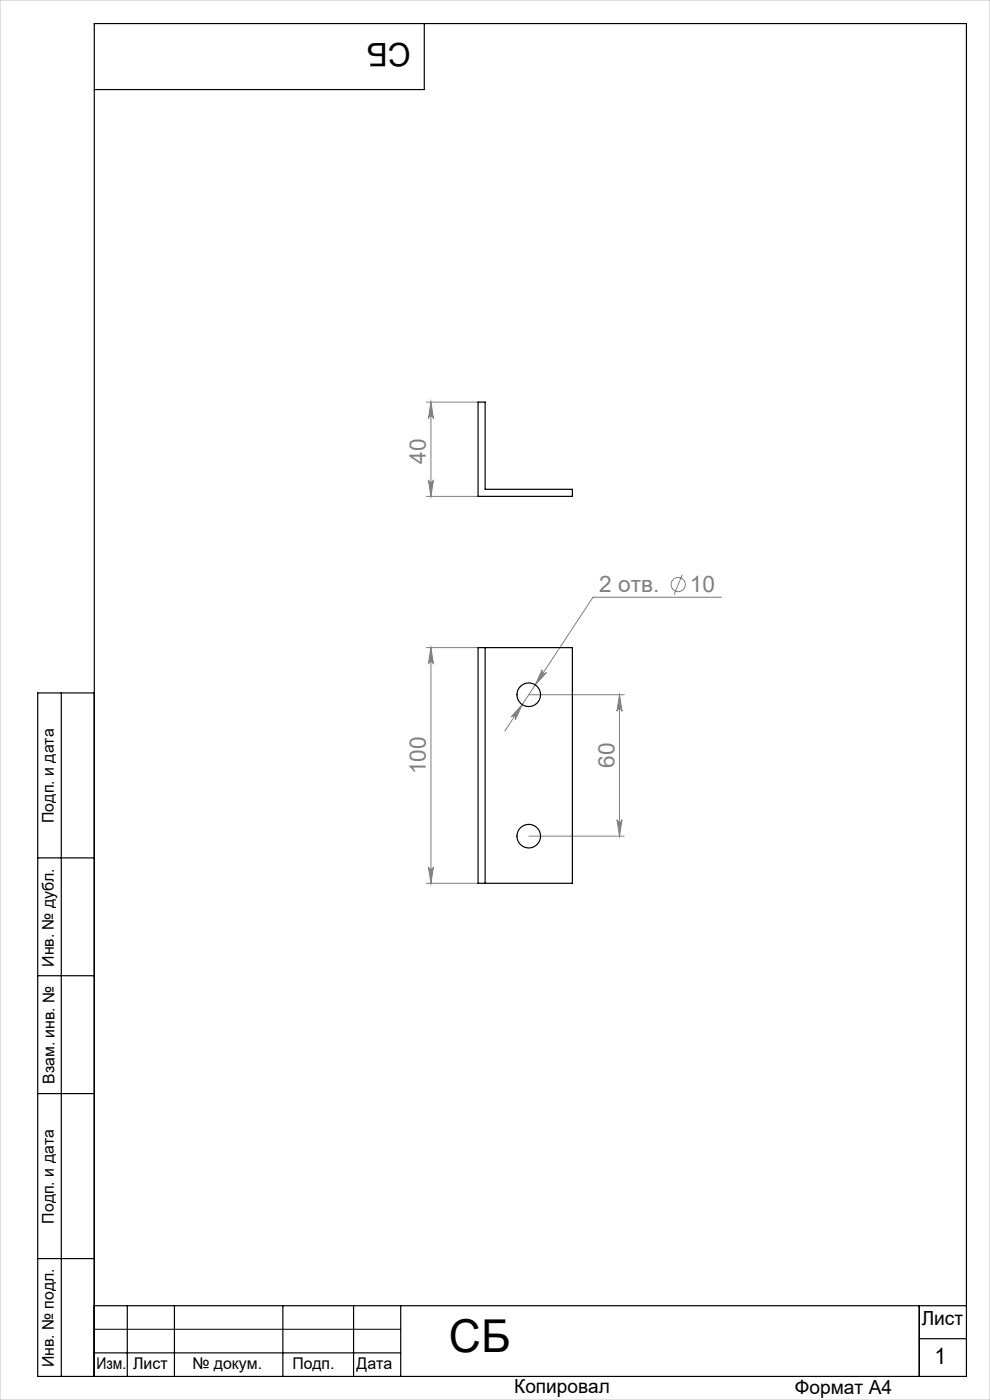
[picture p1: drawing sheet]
<svg xmlns="http://www.w3.org/2000/svg" width="210mm" height="297mm" viewBox="0 0 210 297" stroke-linecap="round" stroke-linejoin="round" font-family="sans-serif">
<g fill="none" stroke="#808080" stroke-width=".21">
<path d="M90.4 85.3h11M91.4 85.3v20M91.4 85.3l.5 3.5a.54 .54 0 0 0-.5-.5 .54 .54 0 0 0-.5 .5zM90.4 105.3h11M90.9 101.8a.54 .54 0 0 0 .5 .5 .54 .54 0 0 0 .5-.5l-.5 3.5zM90.4 137.4h11M91.4 137.4l.5 3.5a.54 .54 0 0 0-.5-.5 .54 .54 0 0 0-.5 .5zM91.4 137.4v50M144.7 121.9l-1.7 4.3M153 126.7h-27.2l-18.7 28.4M110.8 149.5l-1.5 3.2a.54 .54 0 0 0-.2-.7 .54 .54 0 0 0-.7 .1zM112.2 147.4h20.2"/>
<path d="M115 142.1a.54 .54 0 0 0 .2 .7 .54 .54 0 0 0 .7-.1l-2.4 2.6zM131.4 147.4l.5 3.5a.54 .54 0 0 0-.5-.5 .54 .54 0 0 0-.5 .5zM131.4 147.4v30M112.2 177.4h20.2M130.9 173.9a.54 .54 0 0 0 .5 .5 .54 .54 0 0 0 .5-.5l-.5 3.5zM90.4 187.4h11M90.9 183.9a.54 .54 0 0 0 .5 .5 .54 .54 0 0 0 .5-.5l-.5 3.5z"/>
<circle cx="143.9" cy="124" r="1.5"/>
</g>
<path d="M20 282h65" fill="none" stroke="#000" stroke-width=".21"/>
<g fill="none" stroke="#000" stroke-width=".25">
<path d="M90 5v14h-70M13 147v145M20 147h-12v145h197v-287h-185v287M8 182h12M8 207h12M8 232h12M8 267h12M20 277h185M27 277v15M37 277v15M60 277v15M75 277v15"/>
<path d="M85 277v15M195 277v15M20 287h65M195 284h10"/>
</g>
<path d="M0 0h210v297h-210z" fill="none" stroke="#c0c0c0" stroke-width=".21"/>
<g fill="#808080">
<path d="M110.8 149.5l-2.4 2.6a.54 .54 0 0 1 .7-.1 .54 .54 0 0 1 .2 .7zM115 142.1l-1.5 3.2 2.4-2.6a.54 .54 0 0 1-.7 .1 .54 .54 0 0 1-.2-.7z"/>
<path d="M90.9 183.9a.54 .54 0 0 0 .5 .5 .54 .54 0 0 0 .5-.5l-.5 3.5zM91.4 137.4l.5 3.5a.54 .54 0 0 0-.5-.5 .54 .54 0 0 0-.5 .5z"/>
<path d="M91.4 85.3l.5 3.5a.54 .54 0 0 0-.5-.5 .54 .54 0 0 0-.5 .5zM90.9 101.8a.54 .54 0 0 0 .5 .5 .54 .54 0 0 0 .5-.5l-.5 3.5zM131.4 147.4l.5 3.5a.54 .54 0 0 0-.5-.5 .54 .54 0 0 0-.5 .5zM130.9 173.9a.54 .54 0 0 0 .5 .5 .54 .54 0 0 0 .5-.5l-.5 3.5z"/>
</g>
<g fill="none" stroke="#000" stroke-width=".25">
<path d="M101.4 85.3h1.5v18.5h18.5v1.5h-20zM101.4 137.4h20v50h-20zM102.9 137.4v50"/>
<circle cx="112.2" cy="147.4" r="2.5"/>
<circle cx="112.2" cy="177.4" r="2.5"/>
</g>
<text font-size="9.6" x="95.2" y="286.9">СБ</text>
<text font-size="6.9" x="87.1" y="9.2" transform="rotate(-180 87.1 9.2)">СБ</text>
<g font-size="4.8" fill="#808080">
<text x="90.3" y="98.4" transform="rotate(-90 90.3 98.4)">40</text>
<text x="127.1" y="125.6">2 отв.</text>
<text x="146.3" y="125.6">10</text>
<text x="90.3" y="164.3" transform="rotate(-90 90.3 164.3)">100</text>
<text x="130.3" y="162.9" transform="rotate(-90 130.3 162.9)">60</text>
</g>
<text font-size="4.8" x="198.2" y="289.5">1</text>
<g font-size="4.1">
<text x="195.5" y="281.2">Лист</text>
<text x="109.1" y="295.6">Копировал</text>
<text x="168.6" y="295.7">Формат А4</text>
</g>
<g font-size="3.4">
<text x="11.4" y="174.6" transform="rotate(-90 11.4 174.6)">Подп. и дата</text>
<text x="11.4" y="205.1" transform="rotate(-90 11.4 205.1)">Инв. № дубл.</text>
<text x="11.6" y="229.9" transform="rotate(-90 11.6 229.9)">Взам. инв. №</text>
<text x="11.4" y="259.6" transform="rotate(-90 11.4 259.6)">Подп. и дата</text>
<text x="11.4" y="290" transform="rotate(-90 11.4 290)">Инв. № подл.</text>
<text x="20.4" y="290.4">Изм.</text>
<text x="28.2" y="290.4">Лист</text>
<text x="40.8" y="290.4">№ докум.</text>
<text x="62" y="290.4">Подп.</text>
<text x="75.6" y="290.4">Дата</text>
</g>
</svg>
